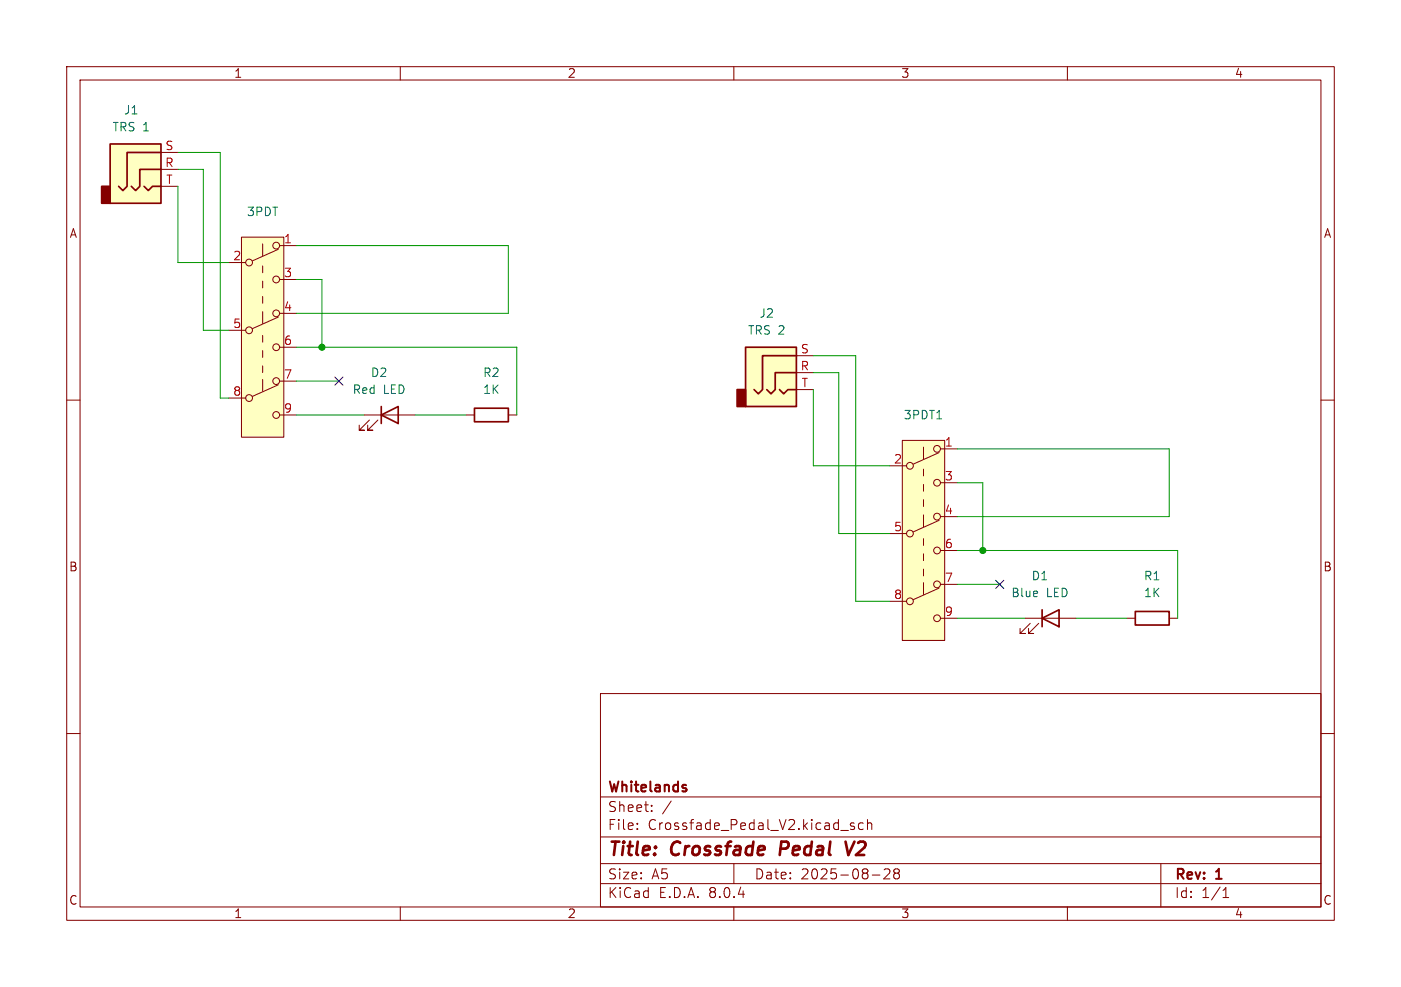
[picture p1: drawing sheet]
(kicad_sch
 (version 20231120)
 (generator "eeschema")
 (generator_version "8.0")
 (paper "A5")
 (title_block
  (title "Crossfade Pedal V2")
  (date "2025-08-28")
  (rev "1")
  (company "Whitelands"))
 (lib_symbols
  (symbol "3PDT:SW_3PDT" (exclude_from_sim no) (in_bom yes) (on_board yes)
   (property "Reference" "3PDT" (at 0 16.764 0) (effects (font (size 1.27 1.27))))
   (property "Value" "" (at 0 5.08 0) (effects (font (size 1.27 1.27))))
   (property "Footprint" "" (at 0 5.08 0) (effects (font (size 1.27 1.27)) (hide yes)))
   (property "Datasheet" "" (at 0 5.08 0) (effects (font (size 1.27 1.27)) (hide yes)))
   (property "Description" "" (at 0 5.08 0) (effects (font (size 1.27 1.27)) (hide yes)))
   (symbol "SW_3PDT_0_0"
    (circle (center -2.032 -10.16) (radius 0.508) (stroke (width 0) (type default)) (fill (type none)))
    (circle (center -2.032 0) (radius 0.508) (stroke (width 0) (type default)) (fill (type none)))
    (circle (center -2.032 10.16) (radius 0.508) (stroke (width 0) (type default)) (fill (type none)))
    (circle (center 2.032 -12.7) (radius 0.508) (stroke (width 0) (type default)) (fill (type none)))
    (circle (center 2.032 -2.54) (radius 0.508) (stroke (width 0) (type default)) (fill (type none)))
    (circle (center 2.032 7.62) (radius 0.508) (stroke (width 0) (type default)) (fill (type none))))
   (symbol "SW_3PDT_0_1"
    (polyline (pts (xy -1.524 -9.906) (xy 2.3368 -8.1788)) (stroke (width 0) (type default)) (fill (type none)))
    (polyline (pts (xy -1.524 0.254) (xy 2.3368 1.9812)) (stroke (width 0) (type default)) (fill (type none)))
    (polyline (pts (xy -1.524 10.414) (xy 2.3368 12.1412)) (stroke (width 0) (type default)) (fill (type none)))
    (polyline (pts (xy 0 -7.366) (xy 0 -9.144)) (stroke (width 0) (type default)) (fill (type none)))
    (polyline (pts (xy 0 -6.35) (xy 0 -5.334)) (stroke (width 0) (type default)) (fill (type none)))
    (polyline (pts (xy 0 -4.064) (xy 0 -3.048)) (stroke (width 0) (type default)) (fill (type none)))
    (polyline (pts (xy 0 -1.778) (xy 0 -0.762)) (stroke (width 0) (type default)) (fill (type none)))
    (polyline (pts (xy 0 2.794) (xy 0 1.016)) (stroke (width 0) (type default)) (fill (type none)))
    (polyline (pts (xy 0 4.064) (xy 0 5.08)) (stroke (width 0) (type default)) (fill (type none)))
    (polyline (pts (xy 0 6.35) (xy 0 7.366)) (stroke (width 0) (type default)) (fill (type none)))
    (polyline (pts (xy 0 8.636) (xy 0 9.652)) (stroke (width 0) (type default)) (fill (type none)))
    (polyline (pts (xy 0 12.954) (xy 0 11.176)) (stroke (width 0) (type default)) (fill (type none)))
    (circle (center 2.032 -7.62) (radius 0.508) (stroke (width 0) (type default)) (fill (type none)))
    (circle (center 2.032 2.54) (radius 0.508) (stroke (width 0) (type default)) (fill (type none)))
    (circle (center 2.032 12.7) (radius 0.508) (stroke (width 0) (type default)) (fill (type none))))
   (symbol "SW_3PDT_1_1"
    (rectangle (start -3.175 13.97) (end 3.175 -16.03) (stroke (width 0) (type default)) (fill (type background)))
    (pin passive line (at 5.08 12.7 180) (length 2.54) (name "" (effects (font (size 1.27 1.27)))) (number "1" (effects (font (size 1.27 1.27)))))
    (pin passive line (at -5.08 10.16 0) (length 2.54) (name "" (effects (font (size 1.27 1.27)))) (number "2" (effects (font (size 1.27 1.27)))))
    (pin passive line (at 5.08 7.62 180) (length 2.54) (name "" (effects (font (size 1.27 1.27)))) (number "3" (effects (font (size 1.27 1.27)))))
    (pin passive line (at 5.08 2.54 180) (length 2.54) (name "" (effects (font (size 1.27 1.27)))) (number "4" (effects (font (size 1.27 1.27)))))
    (pin passive line (at -5.08 0 0) (length 2.54) (name "" (effects (font (size 1.27 1.27)))) (number "5" (effects (font (size 1.27 1.27)))))
    (pin passive line (at 5.08 -2.54 180) (length 2.54) (name "" (effects (font (size 1.27 1.27)))) (number "6" (effects (font (size 1.27 1.27)))))
    (pin passive line (at 5.08 -7.62 180) (length 2.54) (name "" (effects (font (size 1.27 1.27)))) (number "7" (effects (font (size 1.27 1.27)))))
    (pin passive line (at -5.08 -10.16 0) (length 2.54) (name "" (effects (font (size 1.27 1.27)))) (number "8" (effects (font (size 1.27 1.27)))))
    (pin passive line (at 5.08 -12.7 180) (length 2.54) (name "" (effects (font (size 1.27 1.27)))) (number "9" (effects (font (size 1.27 1.27)))))))
  (symbol "Connector_Audio:AudioJack3" (exclude_from_sim no) (in_bom yes) (on_board yes)
   (property "Reference" "J" (at 0 8.89 0) (effects (font (size 1.27 1.27))))
   (property "Value" "AudioJack3" (at 0 6.35 0) (effects (font (size 1.27 1.27))))
   (property "Footprint" "" (at 0 0 0) (effects (font (size 1.27 1.27)) (hide yes)))
   (property "Datasheet" "~" (at 0 0 0) (effects (font (size 1.27 1.27)) (hide yes)))
   (property "Description" "Audio Jack, 3 Poles (Stereo / TRS)" (at 0 0 0) (effects (font (size 1.27 1.27)) (hide yes)))
   (symbol "AudioJack3_0_1"
    (rectangle (start -5.08 -5.08) (end -6.35 -2.54) (stroke (width 0.254) (type default)) (fill (type outline)))
    (polyline (pts (xy 0 -2.54) (xy 0.635 -3.175) (xy 1.27 -2.54) (xy 2.54 -2.54)) (stroke (width 0.254) (type default)) (fill (type none)))
    (polyline (pts (xy -1.905 -2.54) (xy -1.27 -3.175) (xy -0.635 -2.54) (xy -0.635 0) (xy 2.54 0)) (stroke (width 0.254) (type default)) (fill (type none)))
    (polyline (pts (xy 2.54 2.54) (xy -2.54 2.54) (xy -2.54 -2.54) (xy -3.175 -3.175) (xy -3.81 -2.54)) (stroke (width 0.254) (type default)) (fill (type none)))
    (rectangle (start 2.54 3.81) (end -5.08 -5.08) (stroke (width 0.254) (type default)) (fill (type background))))
   (symbol "AudioJack3_1_1"
    (pin passive line (at 5.08 0 180) (length 2.54) (name "~" (effects (font (size 1.27 1.27)))) (number "R" (effects (font (size 1.27 1.27)))))
    (pin passive line (at 5.08 2.54 180) (length 2.54) (name "~" (effects (font (size 1.27 1.27)))) (number "S" (effects (font (size 1.27 1.27)))))
    (pin passive line (at 5.08 -2.54 180) (length 2.54) (name "~" (effects (font (size 1.27 1.27)))) (number "T" (effects (font (size 1.27 1.27)))))))
  (symbol "Device:LED"
   (pin_numbers hide)
   (pin_names
    (offset 1.016) hide) (exclude_from_sim no) (in_bom yes) (on_board yes)
   (property "Reference" "D" (at 0 2.54 0) (effects (font (size 1.27 1.27))))
   (property "Value" "LED" (at 0 -2.54 0) (effects (font (size 1.27 1.27))))
   (property "Footprint" "" (at 0 0 0) (effects (font (size 1.27 1.27)) (hide yes)))
   (property "Datasheet" "~" (at 0 0 0) (effects (font (size 1.27 1.27)) (hide yes)))
   (property "Description" "Light emitting diode" (at 0 0 0) (effects (font (size 1.27 1.27)) (hide yes)))
   (symbol "LED_0_1"
    (polyline (pts (xy -1.27 -1.27) (xy -1.27 1.27)) (stroke (width 0.254) (type default)) (fill (type none)))
    (polyline (pts (xy -1.27 0) (xy 1.27 0)) (stroke (width 0) (type default)) (fill (type none)))
    (polyline (pts (xy 1.27 -1.27) (xy 1.27 1.27) (xy -1.27 0) (xy 1.27 -1.27)) (stroke (width 0.254) (type default)) (fill (type none)))
    (polyline (pts (xy -3.048 -0.762) (xy -4.572 -2.286) (xy -3.81 -2.286) (xy -4.572 -2.286) (xy -4.572 -1.524)) (stroke (width 0) (type default)) (fill (type none)))
    (polyline (pts (xy -1.778 -0.762) (xy -3.302 -2.286) (xy -2.54 -2.286) (xy -3.302 -2.286) (xy -3.302 -1.524)) (stroke (width 0) (type default)) (fill (type none))))
   (symbol "LED_1_1"
    (pin passive line (at -3.81 0 0) (length 2.54) (name "K" (effects (font (size 1.27 1.27)))) (number "1" (effects (font (size 1.27 1.27)))))
    (pin passive line (at 3.81 0 180) (length 2.54) (name "A" (effects (font (size 1.27 1.27)))) (number "2" (effects (font (size 1.27 1.27)))))))
  (symbol "Device:R"
   (pin_numbers hide)
   (pin_names
    (offset 0)) (exclude_from_sim no) (in_bom yes) (on_board yes)
   (property "Reference" "R" (at 2.032 0 90) (effects (font (size 1.27 1.27))))
   (property "Value" "R" (at 0 0 90) (effects (font (size 1.27 1.27))))
   (property "Footprint" "" (at -1.778 0 90) (effects (font (size 1.27 1.27)) (hide yes)))
   (property "Datasheet" "~" (at 0 0 0) (effects (font (size 1.27 1.27)) (hide yes)))
   (property "Description" "Resistor" (at 0 0 0) (effects (font (size 1.27 1.27)) (hide yes)))
   (symbol "R_0_1"
    (rectangle (start -1.016 -2.54) (end 1.016 2.54) (stroke (width 0.254) (type default)) (fill (type none))))
   (symbol "R_1_1"
    (pin passive line (at 0 3.81 270) (length 1.27) (name "~" (effects (font (size 1.27 1.27)))) (number "1" (effects (font (size 1.27 1.27)))))
    (pin passive line (at 0 -3.81 90) (length 1.27) (name "~" (effects (font (size 1.27 1.27)))) (number "2" (effects (font (size 1.27 1.27))))))))
 (junction
  (at 147.32 82.55)
  (diameter 0)
  (color 0 0 0 0))
 (junction
  (at 48.26 52.07)
  (diameter 0)
  (color 0 0 0 0))
 (no_connect
  (at 149.86 87.63))
 (no_connect
  (at 50.8 57.15))
 (wire
  (pts (xy 147.32 82.55) (xy 176.53 82.55))
  (stroke (width 0) (type default)))
 (wire
  (pts (xy 77.47 62.23) (xy 77.47 52.07))
  (stroke (width 0) (type default)))
 (wire
  (pts (xy 44.45 41.91) (xy 48.26 41.91))
  (stroke (width 0) (type default)))
 (wire
  (pts (xy 147.32 82.55) (xy 143.51 82.55))
  (stroke (width 0) (type default)))
 (wire
  (pts (xy 128.27 90.17) (xy 133.35 90.17))
  (stroke (width 0) (type default)))
 (wire
  (pts (xy 121.92 53.34) (xy 128.27 53.34))
  (stroke (width 0) (type default)))
 (wire
  (pts (xy 176.53 92.71) (xy 176.53 82.55))
  (stroke (width 0) (type default)))
 (wire
  (pts (xy 48.26 41.91) (xy 48.26 52.07))
  (stroke (width 0) (type default)))
 (wire
  (pts (xy 121.92 55.88) (xy 125.73 55.88))
  (stroke (width 0) (type default)))
 (wire
  (pts (xy 161.29 92.71) (xy 168.91 92.71))
  (stroke (width 0) (type default)))
 (wire
  (pts (xy 26.67 39.37) (xy 34.29 39.37))
  (stroke (width 0) (type default)))
 (wire
  (pts (xy 48.26 52.07) (xy 44.45 52.07))
  (stroke (width 0) (type default)))
 (wire
  (pts (xy 76.2 36.83) (xy 76.2 46.99))
  (stroke (width 0) (type default)))
 (wire
  (pts (xy 44.45 36.83) (xy 76.2 36.83))
  (stroke (width 0) (type default)))
 (wire
  (pts (xy 30.48 25.4) (xy 30.48 49.53))
  (stroke (width 0) (type default)))
 (wire
  (pts (xy 33.02 22.86) (xy 33.02 59.69))
  (stroke (width 0) (type default)))
 (wire
  (pts (xy 44.45 57.15) (xy 50.8 57.15))
  (stroke (width 0) (type default)))
 (wire
  (pts (xy 26.67 27.94) (xy 26.67 39.37))
  (stroke (width 0) (type default)))
 (wire
  (pts (xy 121.92 58.42) (xy 121.92 69.85))
  (stroke (width 0) (type default)))
 (wire
  (pts (xy 143.51 72.39) (xy 147.32 72.39))
  (stroke (width 0) (type default)))
 (wire
  (pts (xy 143.51 92.71) (xy 153.67 92.71))
  (stroke (width 0) (type default)))
 (wire
  (pts (xy 44.45 62.23) (xy 54.61 62.23))
  (stroke (width 0) (type default)))
 (wire
  (pts (xy 26.67 22.86) (xy 33.02 22.86))
  (stroke (width 0) (type default)))
 (wire
  (pts (xy 121.92 69.85) (xy 133.35 69.85))
  (stroke (width 0) (type default)))
 (wire
  (pts (xy 48.26 52.07) (xy 77.47 52.07))
  (stroke (width 0) (type default)))
 (wire
  (pts (xy 62.23 62.23) (xy 69.85 62.23))
  (stroke (width 0) (type default)))
 (wire
  (pts (xy 143.51 87.63) (xy 149.86 87.63))
  (stroke (width 0) (type default)))
 (wire
  (pts (xy 125.73 55.88) (xy 125.73 80.01))
  (stroke (width 0) (type default)))
 (wire
  (pts (xy 143.51 77.47) (xy 175.26 77.47))
  (stroke (width 0) (type default)))
 (wire
  (pts (xy 147.32 72.39) (xy 147.32 82.55))
  (stroke (width 0) (type default)))
 (wire
  (pts (xy 30.48 49.53) (xy 34.29 49.53))
  (stroke (width 0) (type default)))
 (wire
  (pts (xy 125.73 80.01) (xy 133.35 80.01))
  (stroke (width 0) (type default)))
 (wire
  (pts (xy 143.51 67.31) (xy 175.26 67.31))
  (stroke (width 0) (type default)))
 (wire
  (pts (xy 44.45 46.99) (xy 76.2 46.99))
  (stroke (width 0) (type default)))
 (wire
  (pts (xy 128.27 53.34) (xy 128.27 90.17))
  (stroke (width 0) (type default)))
 (wire
  (pts (xy 175.26 67.31) (xy 175.26 77.47))
  (stroke (width 0) (type default)))
 (wire
  (pts (xy 33.02 59.69) (xy 34.29 59.69))
  (stroke (width 0) (type default)))
 (wire
  (pts (xy 26.67 25.4) (xy 30.48 25.4))
  (stroke (width 0) (type default)))
 (symbol
  (lib_id "Device:LED")
  (at 58.42 62.23 0)
  (unit 1)
  (exclude_from_sim no)
  (in_bom yes)
  (on_board yes)
  (dnp no)
  (fields_autoplaced yes)
  (property "Reference" "D2" (at 56.8325 55.88 0) (effects (font (size 1.27 1.27))))
  (property "Value" "Red LED" (at 56.8325 58.42 0) (effects (font (size 1.27 1.27))))
  (property "Footprint" "LED_THT:LED_D1.8mm_W1.8mm_H2.4mm_Horizontal_O6.35mm_Z8.2mm" (at 58.42 62.23 0) (effects (font (size 1.27 1.27)) (hide yes)))
  (property "Datasheet" "~" (at 58.42 62.23 0) (effects (font (size 1.27 1.27)) (hide yes)))
  (property "Description" "Light emitting diode" (at 58.42 62.23 0) (effects (font (size 1.27 1.27)) (hide yes)))
  (pin "1")
  (pin "2"))
 (symbol
  (lib_id "Device:R")
  (at 73.66 62.23 90)
  (unit 1)
  (exclude_from_sim no)
  (in_bom yes)
  (on_board yes)
  (dnp no)
  (fields_autoplaced yes)
  (property "Reference" "R2" (at 73.66 55.88 90) (effects (font (size 1.27 1.27))))
  (property "Value" "1K" (at 73.66 58.42 90) (effects (font (size 1.27 1.27))))
  (property "Footprint" "" (at 73.66 64.008 90) (effects (font (size 1.27 1.27)) (hide yes)))
  (property "Datasheet" "~" (at 73.66 62.23 0) (effects (font (size 1.27 1.27)) (hide yes)))
  (property "Description" "Resistor" (at 73.66 62.23 0) (effects (font (size 1.27 1.27)) (hide yes)))
  (pin "1")
  (pin "2"))
 (symbol
  (lib_id "3PDT:SW_3PDT")
  (at 138.43 80.01 0)
  (unit 1)
  (exclude_from_sim no)
  (in_bom yes)
  (on_board yes)
  (dnp no)
  (fields_autoplaced yes)
  (property "Reference" "3PDT1" (at 138.43 62.23 0) (effects (font (size 1.27 1.27))))
  (property "Value" "~" (at 138.43 64.77 0) (effects (font (size 1.27 1.27))))
  (property "Footprint" "" (at 138.43 74.93 0) (effects (font (size 1.27 1.27)) (hide yes)))
  (property "Datasheet" "" (at 138.43 74.93 0) (effects (font (size 1.27 1.27)) (hide yes)))
  (property "Description" "" (at 138.43 74.93 0) (effects (font (size 1.27 1.27)) (hide yes)))
  (pin "3")
  (pin "1")
  (pin "4")
  (pin "5")
  (pin "6")
  (pin "2")
  (pin "7")
  (pin "8")
  (pin "9"))
 (symbol
  (lib_id "Connector_Audio:AudioJack3")
  (at 116.84 55.88 0)
  (unit 1)
  (exclude_from_sim no)
  (in_bom yes)
  (on_board yes)
  (dnp no)
  (fields_autoplaced yes)
  (property "Reference" "J2" (at 114.935 46.99 0) (effects (font (size 1.27 1.27))))
  (property "Value" "TRS 2" (at 114.935 49.53 0) (effects (font (size 1.27 1.27))))
  (property "Footprint" "" (at 116.84 55.88 0) (effects (font (size 1.27 1.27)) (hide yes)))
  (property "Datasheet" "~" (at 116.84 55.88 0) (effects (font (size 1.27 1.27)) (hide yes)))
  (property "Description" "Audio Jack, 3 Poles (Stereo / TRS)" (at 116.84 55.88 0) (effects (font (size 1.27 1.27)) (hide yes)))
  (pin "R")
  (pin "S")
  (pin "T"))
 (symbol
  (lib_id "Device:LED")
  (at 157.48 92.71 0)
  (unit 1)
  (exclude_from_sim no)
  (in_bom yes)
  (on_board yes)
  (dnp no)
  (fields_autoplaced yes)
  (property "Reference" "D1" (at 155.8925 86.36 0) (effects (font (size 1.27 1.27))))
  (property "Value" "Blue LED" (at 155.8925 88.9 0) (effects (font (size 1.27 1.27))))
  (property "Footprint" "LED_THT:LED_D1.8mm_W1.8mm_H2.4mm_Horizontal_O6.35mm_Z8.2mm" (at 157.48 92.71 0) (effects (font (size 1.27 1.27)) (hide yes)))
  (property "Datasheet" "~" (at 157.48 92.71 0) (effects (font (size 1.27 1.27)) (hide yes)))
  (property "Description" "Light emitting diode" (at 157.48 92.71 0) (effects (font (size 1.27 1.27)) (hide yes)))
  (pin "1")
  (pin "2"))
 (symbol
  (lib_id "Connector_Audio:AudioJack3")
  (at 21.59 25.4 0)
  (unit 1)
  (exclude_from_sim no)
  (in_bom yes)
  (on_board yes)
  (dnp no)
  (fields_autoplaced yes)
  (property "Reference" "J1" (at 19.685 16.51 0) (effects (font (size 1.27 1.27))))
  (property "Value" "TRS 1" (at 19.685 19.05 0) (effects (font (size 1.27 1.27))))
  (property "Footprint" "" (at 21.59 25.4 0) (effects (font (size 1.27 1.27)) (hide yes)))
  (property "Datasheet" "~" (at 21.59 25.4 0) (effects (font (size 1.27 1.27)) (hide yes)))
  (property "Description" "Audio Jack, 3 Poles (Stereo / TRS)" (at 21.59 25.4 0) (effects (font (size 1.27 1.27)) (hide yes)))
  (pin "R")
  (pin "S")
  (pin "T"))
 (symbol
  (lib_id "3PDT:SW_3PDT")
  (at 39.37 49.53 0)
  (unit 1)
  (exclude_from_sim no)
  (in_bom yes)
  (on_board yes)
  (dnp no)
  (fields_autoplaced yes)
  (property "Reference" "3PDT" (at 39.37 31.75 0) (effects (font (size 1.27 1.27))))
  (property "Value" "~" (at 39.37 34.29 0) (effects (font (size 1.27 1.27))))
  (property "Footprint" "" (at 39.37 44.45 0) (effects (font (size 1.27 1.27)) (hide yes)))
  (property "Datasheet" "" (at 39.37 44.45 0) (effects (font (size 1.27 1.27)) (hide yes)))
  (property "Description" "" (at 39.37 44.45 0) (effects (font (size 1.27 1.27)) (hide yes)))
  (pin "3")
  (pin "1")
  (pin "4")
  (pin "5")
  (pin "6")
  (pin "2")
  (pin "7")
  (pin "8")
  (pin "9"))
 (symbol
  (lib_id "Device:R")
  (at 172.72 92.71 90)
  (unit 1)
  (exclude_from_sim no)
  (in_bom yes)
  (on_board yes)
  (dnp no)
  (fields_autoplaced yes)
  (property "Reference" "R1" (at 172.72 86.36 90) (effects (font (size 1.27 1.27))))
  (property "Value" "1K" (at 172.72 88.9 90) (effects (font (size 1.27 1.27))))
  (property "Footprint" "" (at 172.72 94.488 90) (effects (font (size 1.27 1.27)) (hide yes)))
  (property "Datasheet" "~" (at 172.72 92.71 0) (effects (font (size 1.27 1.27)) (hide yes)))
  (property "Description" "Resistor" (at 172.72 92.71 0) (effects (font (size 1.27 1.27)) (hide yes)))
  (pin "1")
  (pin "2"))
 (sheet_instances
  (path ""
   (page "1"))))
